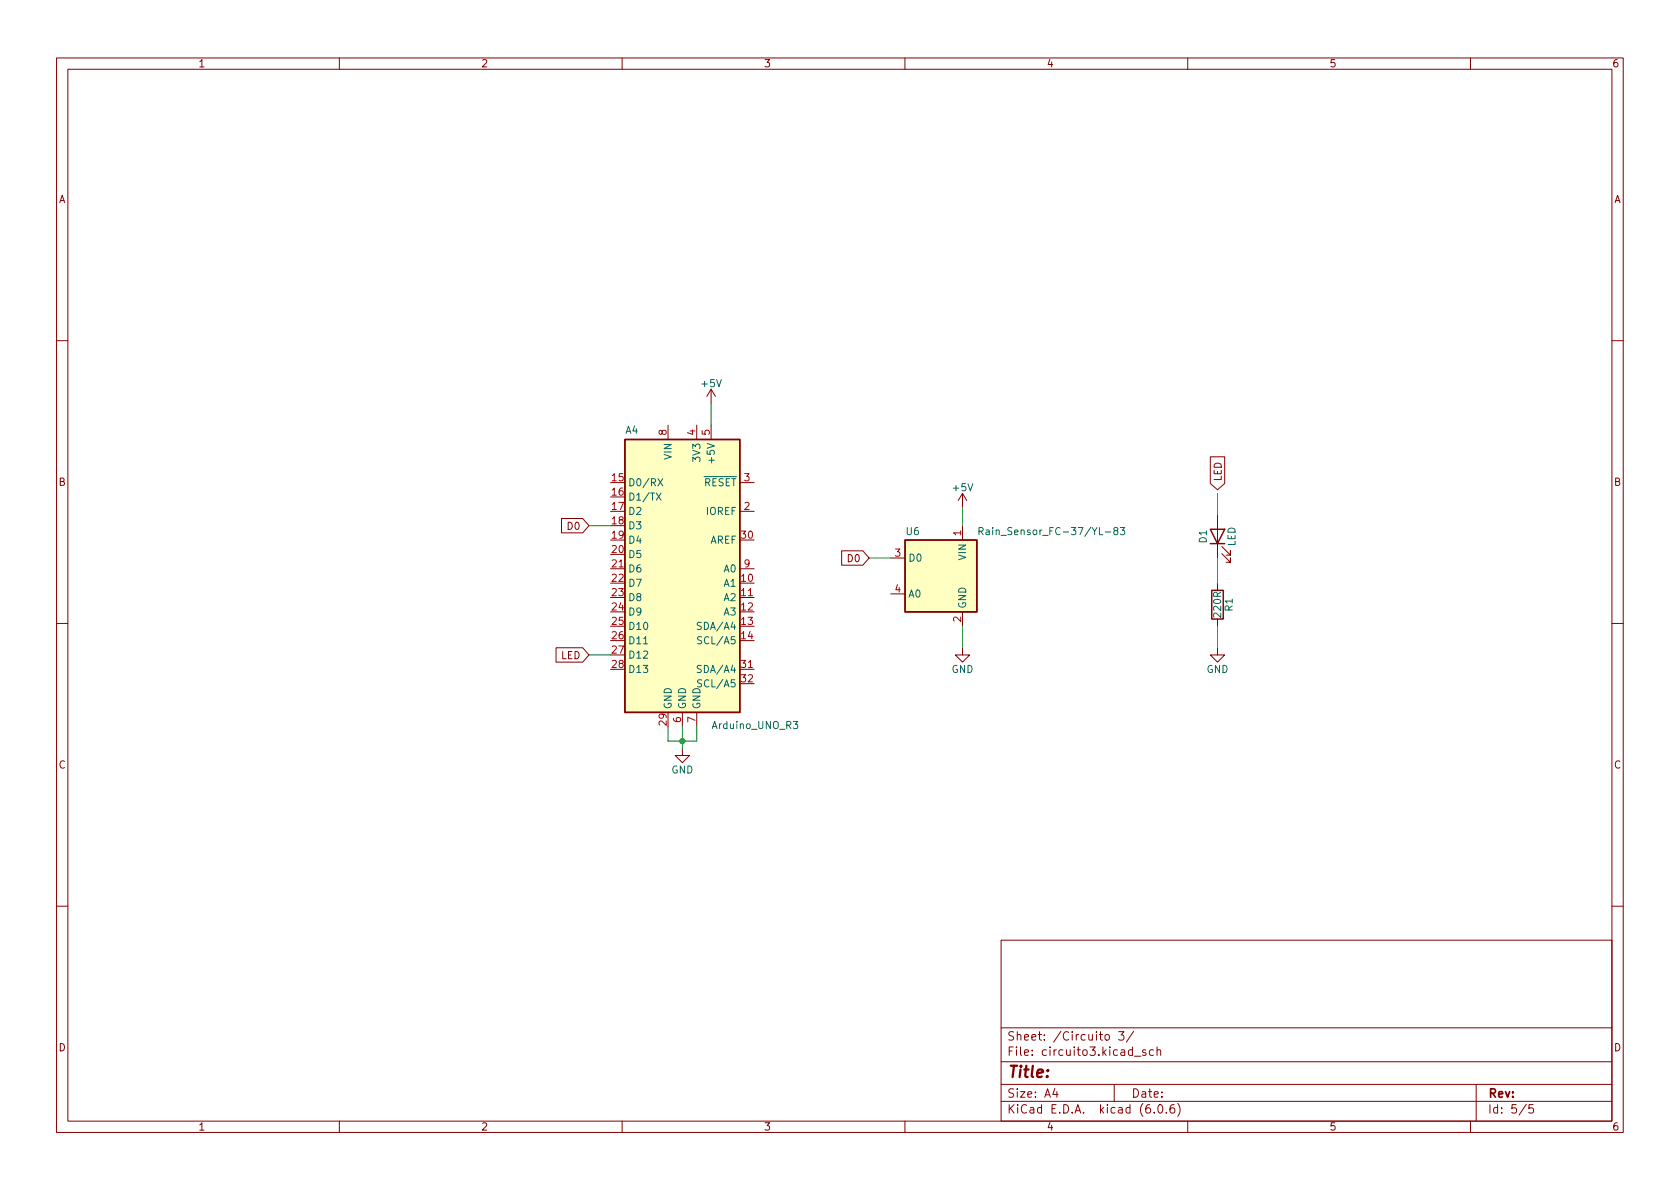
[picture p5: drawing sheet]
<svg xmlns="http://www.w3.org/2000/svg" width="297mm" height="210mm" viewBox="0 0 297 210" stroke-linecap="round" stroke-linejoin="round" font-family="sans-serif">
<g fill="none" stroke="#840000" stroke-width=".18">
<path d="M10 10.2h277v190.1h-277zM12 12.2h273v186.1h-273zM60 10.2v2M110 10.2v2M160 10.2v2M210 10.2v2M260 10.2v2M10 60.2h2M118.1 75.2v2.5M123.2 75.2v2.5M125.7 68.8l-.7 1.3M125.7 68.8v2.6"/>
<path d="M125.7 75.2v2.5M125.7 68.8l.8 1.3M285 60.2h2M99.3 91.7h3.7l1.1 1.3-1.1 1.2h-3.7zM130.8 90.4h2.5M130.8 85.3h2.5M148.8 97.4h3.8l1.1 1.3-1.1 1.2h-3.8zM157.5 98.7h2.5M170.2 87.2v2.6M170.2 93v2.5M170.2 87.2l-.8 1.3M170.2 87.2l.7 1.3"/>
<path d="M214 80.8h2.5v4.7l-1.2 1.1-1.3-1.1zM215.3 91.1v7.6M216 97.9l1.6 1.5v-.7v.7h-.8M216 96.6l1.6 1.6v-.8v.8h-.8M10 110.2h2M98.3 114.5h4.7l1.1 1.3-1.1 1.3h-4.7zM107.9 100.6h2.6M130.8 105.7h2.5M130.8 100.6h2.5M130.8 118.4h2.5M157.5 105h2.5M170.2 114.5v1.3h1.2l-1.2 1.3-1.3-1.3h1.3"/>
<path d="M170.2 108.2v2.5M215.3 114.5v1.3h1.2l-1.2 1.3-1.3-1.3h1.3M215.3 103.1v1.3M215.3 109.5v1.2M285 110.2h2M120.6 132.3v1.3h1.3l-1.3 1.3-1.2-1.3h1.2M120.6 126v2.5M123.2 126v2.5M10 160.2h2M177 166.3h108v32h-108zM285 160.2h2M60 198.3v2"/>
<path d="M110 198.3v2M160 198.3v2M177 194.8h108M177 191.8h108M177 187.8h108M177 181.8h108M186.5 192.5l-.4 1h1M186.9 193v1M195.4 183.1l.2-.2 .5 .2v.5l-.1 .3h-.4l-.2-.1zM197 191.8v3M197.8 182.4h.9l-.5 .6 .4 .1v.7l-.2 .1h-.4l-.2-.1M200.4 182.4l-1.3 1.9"/>
<path d="M200.6 186.8h1.1M202.6 185.7l-.4-.1-.2 .2 .1 .3 .5 .1v.4h-.6M203.9 185.7l-.4-.1-.3 .3v.4l.2 .3h.5M204.1 196.7v.1M204.6 185.8l.2-.2 .3 .1 .1 .9M204.6 185.1v1.5M204.9 195.4l.2-.1a.81 .81 0 0 1 .6 .7 .81 .81 0 0 1-.3 .8h-.2a.81 .81 0 0 1-.6-.6 .81 .81 0 0 1 .3-.8zM206.2 196.7v.1M207.6 195.3a.59 .59 0 0 0-.7 .7v.5l.1 .3h.4l.2-.1 .1-.5-.1-.2-.5-.1-.2 .3M208.2 195.1a1.72 1.72 0 0 1 0 2.3M210 198.3v2M260 198.3v2"/>
<path d="M261 191.8v6.5M269.9 195.3l-1.3 1.9M271.1 195.3h-.7l-.1 .7 .2-.1 .5 .1 .2 .2-.1 .5-.2 .1-.6-.1"/>
</g>
<g fill="#ffffc2" stroke="#ffffc2" stroke-width=".18">
<path d="M110.5 77.7h20.3v48.3h-20.3z"/>
<path d="M160 95.5h12.7v12.7h-12.7z"/>
</g>
<path d="M110.5 77.7h20.3v48.3h-20.3zM160 95.5h12.7v12.7h-12.7zM214 93.6h2.5l-1.2 2.5zM214 96.1h2.5M214.2 104.4h2.1v5.1h-2.1z" fill="none" stroke="#840000" stroke-width=".25"/>
<g fill="none" stroke="#006464" stroke-width=".18">
<path d="M116 87.2l.9 1.3M116.3 84.6l.9 1.3M116.9 87.2l-.9 1.3M117.2 84.6l-.9 1.3M173.1 94l.6-.1 .1-.2v-.3l-.7-.1v1.3M173.4 94l.4 .6M174.4 93.8h.5v.8M174.9 94l-.4 .1-.2 .2 .2 .3 .4-.1M197.2 93.8l-.3-.2 .1-.2 .2-.1h.3l.2 .2-.1 .2-.5 .2-.2 .2 .1 .3 .2 .2h.2l.3-.3-.1-.3-.2-.2M198.1 93.3h.8l-.5 .5 .4 .1v.5l-.2 .2-.5-.2M113.8 113.9h.7M124 110.1l-.5-.1-.2 .2v.3l.6 .3 .1 .3-.2 .2h-.5"/>
<path d="M124 117.7h-.5l-.2 .1v.3l.6 .3 .1 .3-.2 .2h-.5M124.1 112.6h-.5l-.2 .1v.4l.5 .2 .2 .3-.3 .3-.5-.1M124.1 120.3l-.5-.1-.2 .1v.4l.5 .2 .2 .3-.3 .3-.5-.1M140.3 127.6h.7l-.4 .5 .4 .1v.5l-.2 .1-.5-.1"/>
</g>
<path d="M125.7 71.4v3.8M104.1 93h3.8M153.7 98.7h3.8M170.2 89.8v3.2M215.3 87.2v3.9M215.3 98.7v4.4M104.1 115.8h3.8M170.2 110.7v3.8M215.3 110.7v3.8M118.1 128.5v2.6h5.1v-2.6M120.6 128.5v3.8" fill="none" stroke="#009600" stroke-width=".18"/>
<circle cx="120.6" cy="131.1" r=".46" fill="#009600" stroke="#009600" stroke-width=".18"/>
<text font-size="2.8" fill="#840000" x="178" y="190.6">Title:</text>
<g font-size="2.1" fill="#840000">
<text x="178" y="184">Sheet: /Circuito 3/</text>
<text x="178" y="186.7">File: circuito3.kicad_sch</text>
<text x="178" y="196.9">KiCad E.D.A. kicad (6.0.6)</text>
<text x="178" y="194.1">Size: A4</text>
<text x="200" y="194.1">Date:</text>
<text x="263" y="194.1">Rev:</text>
<text x="263" y="196.9">Id: 5/5</text>
</g>
<g font-size="1.8" fill="#840000">
<text x="35" y="11.9">1</text>
<text x="85" y="11.9">2</text>
<text x="135" y="11.9">3</text>
<text x="185" y="11.9">4</text>
<text x="235" y="11.9">5</text>
<text x="285" y="11.9">6</text>
<text x="10.3" y="35.9">A</text>
<text x="285.3" y="35.9">A</text>
<text x="10.3" y="85.9">B</text>
<text x="216" y="85.2" transform="rotate(-90 216 85.2)">LED</text>
<text x="285.3" y="85.9">B</text>
<text x="100.5" y="93.7">D0</text>
<text x="150" y="99.4">D0</text>
<text x="99.2" y="116.5">LED</text>
<text x="10.3" y="135.9">C</text>
<text x="285.3" y="135.9">C</text>
<text x="10.3" y="185.9">D</text>
<text x="285.3" y="185.9">D</text>
<text x="35" y="199.9">1</text>
<text x="85" y="199.9">2</text>
<text x="135" y="199.9">3</text>
<text x="185" y="199.9">4</text>
<text x="235" y="199.9">5</text>
<text x="285" y="199.9">6</text>
</g>
<g font-size="1.8" fill="#006464">
<text x="124.1" y="68.4">+5V</text>
<text x="110.6" y="76.7">A4</text>
<text x="118.7" y="81.2" transform="rotate(-90 118.7 81.2)">VIN</text>
<text x="123.8" y="81.4" transform="rotate(-90 123.8 81.4)">3V3</text>
<text x="126.4" y="81.4" transform="rotate(-90 126.4 81.4)">+5V</text>
<text x="111" y="86">D0/RX</text>
<text x="111" y="88.5">D1/TX</text>
<text x="123" y="86">~{RESET}</text>
<text x="168.6" y="86.9">+5V</text>
<text x="111" y="91.1">D2</text>
<text x="111" y="93.6">D3</text>
<text x="124.9" y="91.1">IOREF</text>
<text x="160.2" y="94.6">U6</text>
<text x="174.9" y="94.6">Rain_Sensor_FC-37/YL-83</text>
<text x="213.4" y="96" transform="rotate(-90 213.4 96)">D1</text>
<text x="111" y="96.1">D4</text>
<text x="111" y="98.7">D5</text>
<text x="111" y="101.2">D6</text>
<text x="125.5" y="96.1">AREF</text>
<text x="128" y="101.2">A0</text>
<text x="160.5" y="99.3">D0</text>
<text x="170.8" y="99" transform="rotate(-90 170.8 99)">VIN</text>
<text x="218.4" y="96.6" transform="rotate(-90 218.4 96.6)">LED</text>
<text x="111" y="103.8">D7</text>
<text x="111" y="106.3">D8</text>
<text x="128" y="103.8">A1</text>
<text x="128" y="106.3">A2</text>
<text x="160.5" y="105.7">A0</text>
<text x="170.8" y="107.7" transform="rotate(-90 170.8 107.7)">GND</text>
<text x="111" y="108.8">D9</text>
<text x="111" y="111.4">D10</text>
<text x="111" y="113.9">D11</text>
<text x="123.8" y="111.4">SDA/A4</text>
<text x="124" y="113.9">SCL/A5</text>
<text x="128" y="108.8">A3</text>
<text x="215.9" y="109" transform="rotate(-90 215.9 109)">220R</text>
<text x="217.9" y="108.1" transform="rotate(-90 217.9 108.1)">R1</text>
<text x="111" y="116.5">D12</text>
<text x="111" y="119">D13</text>
<text x="123.8" y="119">SDA/A4</text>
<text x="168.2" y="119">GND</text>
<text x="213.3" y="119">GND</text>
<text x="118.7" y="125.5" transform="rotate(-90 118.7 125.5)">GND</text>
<text x="121.3" y="125.5" transform="rotate(-90 121.3 125.5)">GND</text>
<text x="123.8" y="125.5" transform="rotate(-90 123.8 125.5)">GND</text>
<text x="124" y="121.5">SCL/A5</text>
<text x="126.1" y="128.9">Arduino_UNO_R3</text>
<text x="118.7" y="136.8">GND</text>
</g>
<g font-size="1.8" fill="#a90000">
<text x="117.9" y="76.9" transform="rotate(-90 117.9 76.9)">8</text>
<text x="122.9" y="76.9" transform="rotate(-90 122.9 76.9)">4</text>
<text x="125.5" y="76.9" transform="rotate(-90 125.5 76.9)">5</text>
<text x="108.2" y="85.1">15</text>
<text x="108.2" y="87.6">16</text>
<text x="131.6" y="85.1">3</text>
<text x="108.2" y="90.2">17</text>
<text x="108.2" y="92.7">18</text>
<text x="108.2" y="95.2">19</text>
<text x="131.1" y="95.2">30</text>
<text x="131.6" y="90.2">2</text>
<text x="169.9" y="94.7" transform="rotate(-90 169.9 94.7)">1</text>
<text x="108.2" y="97.8">20</text>
<text x="108.2" y="100.3">21</text>
<text x="131.6" y="100.3">9</text>
<text x="158.3" y="98.4">3</text>
<text x="108.2" y="102.9">22</text>
<text x="108.2" y="105.4">23</text>
<text x="108.2" y="107.9">24</text>
<text x="131.1" y="102.9">10</text>
<text x="131.1" y="105.4">11</text>
<text x="131.1" y="107.9">12</text>
<text x="158.3" y="104.8">4</text>
<text x="108.2" y="110.5">25</text>
<text x="108.2" y="113">26</text>
<text x="131.1" y="110.5">13</text>
<text x="131.1" y="113">14</text>
<text x="169.9" y="110" transform="rotate(-90 169.9 110)">2</text>
<text x="108.2" y="115.6">27</text>
<text x="108.2" y="118.1">28</text>
<text x="131.1" y="118.1">31</text>
<text x="131.1" y="120.6">32</text>
<text x="117.9" y="128.2" transform="rotate(-90 117.9 128.2)">29</text>
<text x="120.4" y="127.7" transform="rotate(-90 120.4 127.7)">6</text>
<text x="122.9" y="127.7" transform="rotate(-90 122.9 127.7)">7</text>
</g>
</svg>
